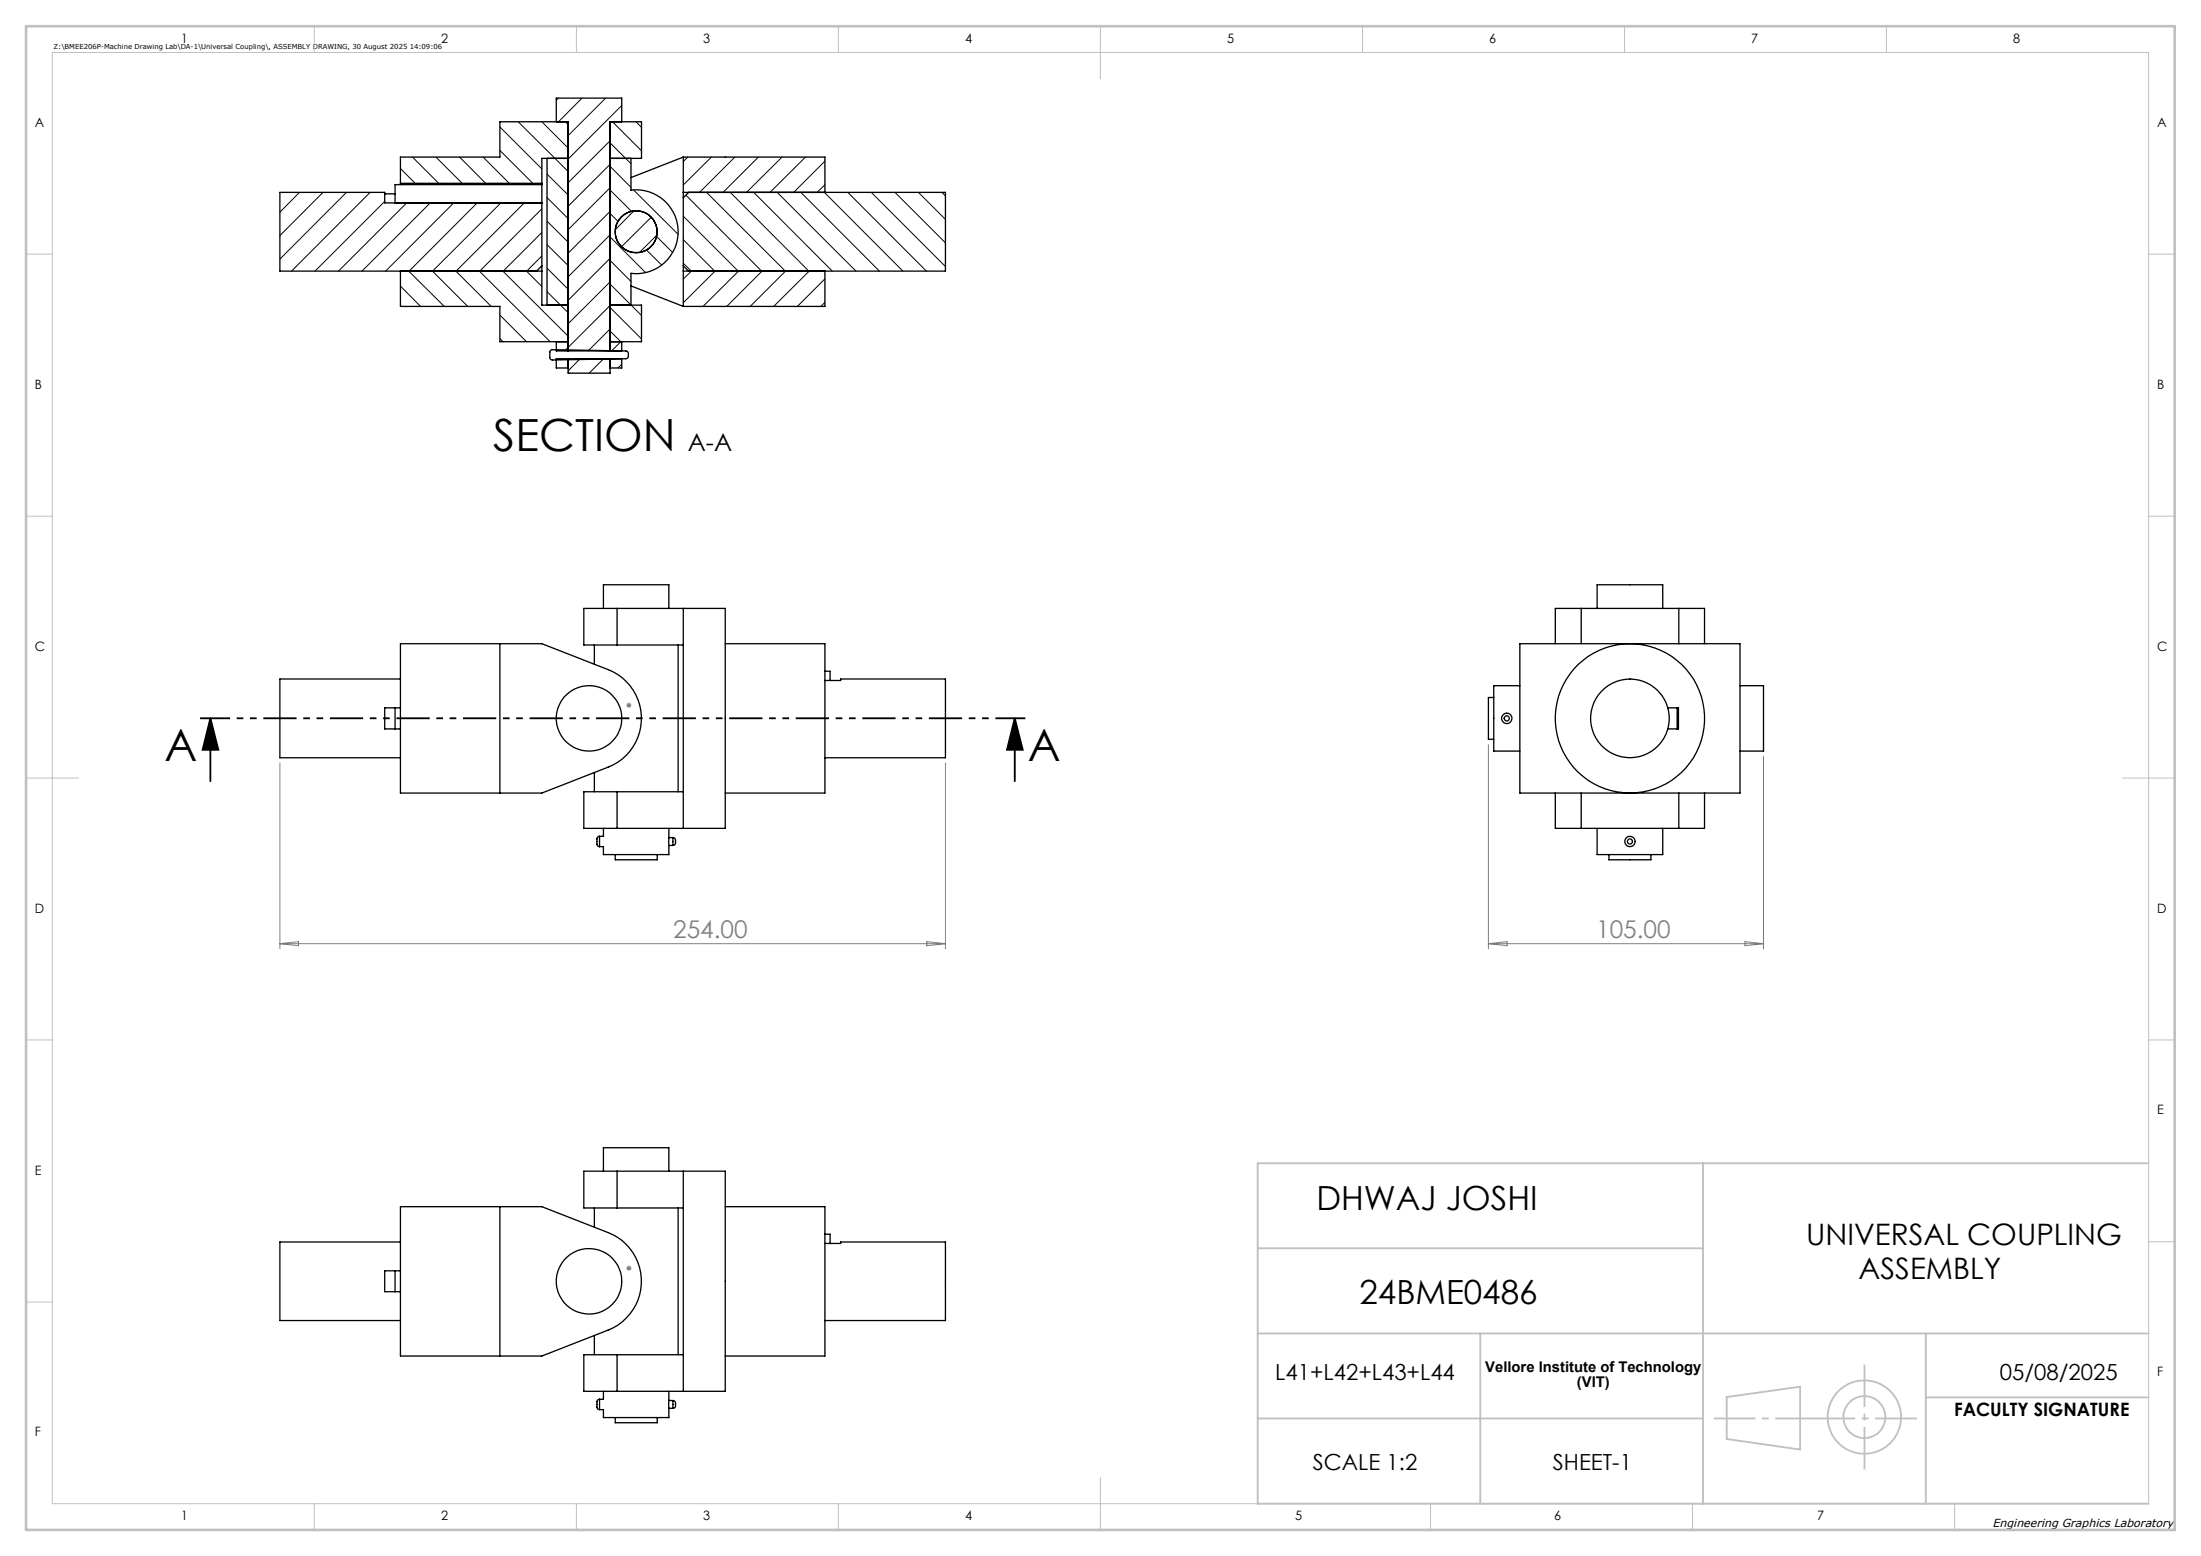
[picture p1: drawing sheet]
<svg xmlns="http://www.w3.org/2000/svg" width="420mm" height="297mm" viewBox="0 0 420 297" stroke-linecap="round" stroke-linejoin="round" font-family="sans-serif">
<g fill="none" stroke="#000" stroke-width=".25">
<path d="M73.4 37h2M76.4 35.2v-5.2h19v-6.8h13v43.8M76.4 35h27M103.4 35.2h-28v3.5M103.4 38.7h-30v-2h-20v15h50M104.4 30.2v28M106.2 23.2v-4.5h12.4v4.5M108.4 30.2h-5v20.5M116.4 30.2h6v-7h-6v43.8M120.4 30.2v6.1a8 8 0 0 1 9 7.9 8 8 0 0 1-9 8v6M130.4 36.7v1M130.4 30v6.7"/>
<path d="M130.4 37.7v13M130.4 36.7h50v15h-50M130.4 30h27v6.7M130.4 30l-10 3.9M131.4 36.7l-1 1M76.4 51.7v6.8h19v6.7h13M103.4 50.7v1M103.4 51.7v6.5h5M103.4 50.7l-1 1M116.4 58.2h6v7h-6M120.4 54.6l10 3.9M130.4 50.7v1"/>
<path d="M130.4 51.7v6.8M130.4 50.7l1 1M157.4 51.7v6.8h-27M105.1 66.9l.3-.2 14 .3a.48 .48 0 0 1 .5 .5v.5a.48 .48 0 0 1-.5 .5l-14 .2a.48 .48 0 0 1-.5-.5v-1.1zM106.2 65.2v1.8h12.4v-1.8M108.4 68.5h.1M108.4 68.5v2.7h8v-2.7M108.4 70.2h-2.2v-1.7h12.4v1.7h-2.2M115.1 116.1v-4.5h12.5v4.5M117.8 116.1h-6.4v7h6.4M117.8 116.1h20.6v42h-20.6M117.8 116.1v7"/>
<path d="M130.4 116.1v42M301.7 116.1h18.7M301.7 116.1h-4.9v6.8M301.7 116.1v6.8M304.8 116.1v-4.5h12.5v4.5M320.4 116.1h4.9v6.8M320.4 116.1v6.8M75.4 135.1v4M76.4 135.1h-3v4h3M76.4 129.6h-23v15h23M76.4 122.9h27l12.6 4.9a10 10 0 0 1 6.4 9.3 10 10 0 0 1-6.4 9.3l-12.6 5h-27zM95.4 122.9v28.5"/>
<path d="M113.4 123.1v3.7M117.8 123.1h12.6M129.4 123.1v28M138.4 122.9h19v28.5h-19M157.4 129.9h3v-.3h20v15h-23M157.4 128.1h1v1.8M285 133.1h-1v8h1M290 130.9h-5v12.5h5M290 122.9h42v28.5h-42zM318.2 135.1h2.1v4h-2.1M320 135.1v4M332 130.9h4.5v12.5h-4.5"/>
<path d="M113.4 147.5v3.6M114.4 159.6a.7 .7 0 0 0-.5 1v.5a.48 .48 0 0 0 .5 .5M114.4 159.6v2M115.1 158.1v1.5h-.7M117.8 151.1h-6.4v7h6.4M117.8 151.1v7M117.8 151.1h12.6M127.6 159.9v1.5M127.6 159.9h.8M127.6 158.1v1.8M128.4 159.9a.87 .87 0 0 1 .4 1.3l-.4 .2M128.4 159.9v1.5"/>
<path d="M296.8 151.4v6.7h4.9M301.7 158.1h18.7M301.7 151.4v6.7M304.8 158.1v5h12.5v-5M320.4 151.4v6.7M325.3 151.4v6.7h-4.9M117.4 163.1v1h8v-1M128.4 161.4h-.8v1.7h-12.5v-1.5h-.7M307 163.1v1h8v-1M76.4 237.1h-23v15h23M76.4 230.3h27l12.6 5a10 10 0 0 1 6.4 9.3 10 10 0 0 1-6.4 9.3l-12.6 4.9h-27zM95.4 230.3v28.5"/>
<path d="M113.4 230.6v3.6M115.1 223.6v-4.5h12.5v4.5M117.8 223.6h-6.4v7h6.4M117.8 223.6h20.6v42h-20.6M117.8 223.6v7M117.8 230.6h12.6M129.4 230.6v28M130.4 223.6v42M138.4 230.3h19v28.5h-19M157.4 237.3h3v-.2h20v15h-23M157.4 235.6h1v1.7M75.4 242.6v4"/>
<path d="M76.4 242.6h-3v4h3M113.4 254.9v3.7M117.8 258.6h-6.4v7h6.4M117.8 258.6v7M117.8 258.6h12.6M114.4 267.1a.67 .67 0 0 0-.5 1v.5a.48 .48 0 0 0 .5 .5M114.4 267.1v2M115.1 265.6v1.5h-.7M117.4 270.6v1h8v-1M127.6 267.3v1.5M127.6 268.8v1.8h-12.5v-1.5h-.7M127.6 265.6v1.7h.8"/>
<path d="M127.6 268.8h.8M128.4 267.3a.84 .84 0 0 1 .5 1.2l-.2 .2-.3 .1M128.4 267.3v1.5"/>
<circle cx="121.4" cy="44.2" r="4"/>
<circle cx="112.4" cy="137.1" r="6.2"/>
<circle cx="287.5" cy="137.1" r=".5"/>
<circle cx="287.5" cy="137.1" r=".98"/>
<circle cx="311" cy="137.1" r="7.5"/>
<circle cx="311" cy="137.1" r="14.2"/>
<circle cx="311" cy="160.6" r=".49"/>
<circle cx="311" cy="160.6" r="1"/>
<circle cx="112.4" cy="244.6" r="6.2"/>
</g>
<g fill="none" stroke="#000" stroke-width=".19">
<path d="M106.6 18.7l-.4 .5M111.1 18.7l-4.5 4.5M115.6 18.7l-7.2 7.2M57.1 36.7l-3.7 3.8M61.6 36.7l-8.2 8.3M66.1 36.7l-12.7 12.8M70.6 36.7l-15 15M73.4 38.4l-13.3 13.3M76.4 32.2l2.8 2.8M77.6 38.7l-13 13M78.7 30l5 5M82.1 38.7l-13 13"/>
<path d="M83.2 30l5 5M86.6 38.7l-13 13M87.7 30l5 5M91.1 38.7l-13 13M92.2 30l5 5M95.4 28.7l6.3 6.3M95.4 24.2l8 8M95.6 38.7l-13.1 13 6.8 6.8M98.9 23.2l9.5 9.5M100 38.7l-13 13 6.7 6.8M103.4 23.2l5 5.1M103.4 39.9l-11.9 11.8"/>
<path d="M104.4 37.7l4 4M104.4 33.2l4 4M107.9 23.2l.5 .6M116.4 27.3l4 4M116.4 36.3l4.1 4.1M116.4 26.9l-8 8M116.4 31.4l-8 8M116.4 35.8l-8 8M116.4 31.7l4 4.1M116.9 23.2l5.5 5.6M118.6 20.1l-10.2 10.3M120.9 36.3l8.5 8.4"/>
<path d="M121.4 23.2l1 1.1M130.9 37.2l14.4 14.5M131.2 30l-.8 .8M134.8 36.7l15.1 15M135.7 30l-5.3 5.3M139.3 36.7l15 15M140.2 30l-6.7 6.7M143.8 36.7l15 15M144.7 30l-6.7 6.7M148.3 36.7l15 15M149.2 30l-6.7 6.7M152.8 36.7l15 15"/>
<path d="M153.7 30l-6.8 6.7M157.3 36.7l15 15M157.4 30.8l-6 5.9M157.4 35.3l-1.5 1.4M161.8 36.7l15 15M166.3 36.7l14.1 14.2M170.8 36.7l9.6 9.7M175.3 36.7l5.1 5.2M179.7 36.7l.7 .7M76.4 54.6l3.9 3.9M78 51.7l6.8 6.8M91.5 51.7l13.5 13.5"/>
<path d="M96 51.7l12.4 12.5M100.5 51.7l2.9 3M103.4 44.4l-7.4 7.3M103.4 48.9l-2.9 2.8M104.4 51.2l4 4M104.4 55.7l4 4M104.4 46.7l4 4M104.4 42.2l4 4M116.4 44.8l-8 8M116.4 53.8l-8 8M116.4 58.3l-8.7 8.7M116.4 58.7l6 6"/>
<path d="M116.4 54.2l4 4M116.4 49.7l4 4M116.4 45.2l6.8 6.8M116.4 40.7l1.5 1.6M116.4 40.4l-8 7.9M116.4 49.3l-8 8M120.4 58.2l2 2M121 40.2l-3.6 3.6M123.4 47.7l2.9 2.9M124.3 41.4l-5.7 5.7M125.3 45.2l3 3M125.3 44.9l-3.3 3.3"/>
<path d="M130.4 50.2l1.5 1.5M130.4 45.8l6 5.9M130.4 41.3l10.5 10.4M131.9 51.7l-1.5 1.6M136.5 51.7l-6.1 6.1M140.9 51.7l-6.7 6.8M145.4 51.7l-6.7 6.8M149.9 51.7l-6.7 6.8M154.4 51.7l-6.8 6.8M157.4 53.2l-5.2 5.3M157.4 57.7l-.8 .8M95.4 64.6l.6 .6"/>
<path d="M95.4 60.1l5.1 5.1M106.2 68.5h.1M110.7 68.5l-2.3 2.3M115.2 68.5l-2.8 2.7M116.4 63.2l2.1 2-1.8 1.8M116.4 62.8l-4.2 4.2M118.6 69.5l-.7 .7"/>
</g>
<path d="M40.1 137.1l1.6 6h-3zM40.1 137.1v12M193.6 137.1l1.6 6h-3zM193.6 137.1v12" fill="none" stroke="#000" stroke-width=".35"/>
<g fill="none" stroke="#c0c0c0" stroke-width=".35">
<path d="M240 238.3h85M325 222v65M410 222h-170v65h170M240 254.5h170M282.5 254.5v32.5M367.5 254.5v32.5M240 270.8h85M329.5 266.7l14-2v12l-14-2zM367.5 266.7h42.5"/>
<circle cx="355.8" cy="270.5" r="7"/>
<circle cx="355.8" cy="270.5" r="4"/>
</g>
<g fill="none" stroke="#808080" stroke-width=".19">
<path d="M119.5 134.6h1M119.7 134.3l.7 .7M120 134.1v1M120.4 134.3l-.7 .7M53.4 145.6v35.5M180.4 145.6v35.5M284 142.1v39M336.5 144.4v36.7M176.8 179.7l3.6 .4-3.6 .4zM333 179.7l3.5 .4-3.5 .4zM53.4 180.1h127M53.4 180.1l3.6-.4v.8z"/>
<path d="M284 180.1h52.5M284 180.1l3.6-.4v.8zM119.5 242.1h1M119.7 241.7l.7 .7M120 241.5v1.1M120.4 241.7l-.7 .7"/>
</g>
<path d="M195.7 137.1h-157.5" fill="none" stroke="#000" stroke-width=".35" stroke-dasharray="6.3 1.3 1.3 1.3 1.3 1.3" stroke-dashoffset=".6" stroke-linecap="butt"/>
<path d="M327 270.8h38.8" fill="none" stroke="#c0c0c0" stroke-width=".35" stroke-dasharray="15.2 1.3 1.3 1.3" stroke-dashoffset="7.3" stroke-linecap="butt"/>
<path d="M355.8 260.5v20" fill="none" stroke="#c0c0c0" stroke-width=".35" stroke-dasharray="15.2 1.3 1.3 1.3" stroke-dashoffset="7.1" stroke-linecap="butt"/>
<g fill="none" stroke="#c0c0c0" stroke-width=".19">
<path d="M10 10h400v277h-400zM60 5v5M110 5v5M160 5v5M210 5v10M260 5v5M310 5v5M360 5v5M5 48.5h5M410 48.5h5M5 98.5h5M410 98.5h5"/>
<path d="M5 148.5h10M405 148.5h10M5 198.5h5M410 198.5h5M410 237h5M5 248.5h5M60 287v5M110 287v5M160 287v5M210 282v10M273 287v5M323 287v5"/>
<path d="M373 287v5"/>
</g>
<path d="M5 5h410v287h-410z" fill="none" stroke="#c0c0c0" stroke-width=".5"/>
<path d="M193.6 137.1l1.6 6h-3zM40.1 137.1l1.6 6h-3z" fill="#000"/>
<g font-size="8.5">
<text x="94.1" y="86">SECTION</text>
<text x="31.4" y="145.3">A</text>
<text x="196.2" y="145.3">A</text>
</g>
<g font-size="6.3">
<text x="251.2" y="231.1">DHWAJ JOSHI</text>
<text x="259.4" y="248.9">24BME0486</text>
</g>
<g font-size="5.6">
<text x="344.7" y="237.6">UNIVERSAL COUPLING</text>
<text x="354.7" y="244.2">ASSEMBLY</text>
</g>
<text font-size="4.7" x="131.3" y="86">A-A</text>
<g font-size="4.7" fill="#808080">
<text x="128.5" y="179.1">254.00</text>
<text x="304.6" y="179.1">105.00</text>
</g>
<g font-size="4.2">
<text x="243.3" y="263.4">L41+L42+L43+L44</text>
<text x="381.6" y="263.4">05/08/2025</text>
<text x="250.5" y="280.5">SCALE 1:2</text>
<text x="296.3" y="280.5">SHEET-1</text>
</g>
<text font-size="3.5" x="372.9" y="270.3">FACULTY SIGNATURE</text>
<g font-size="2.8">
<text x="283.4" y="262">Vellore Institute of Technology</text>
<text x="300.9" y="264.8">(VIT)</text>
</g>
<g font-size="2.5">
<text x="34.6" y="8.2">1</text>
<text x="84.2" y="8.2">2</text>
<text x="134.2" y="8.2">3</text>
<text x="184.2" y="8.2">4</text>
<text x="234.2" y="8.2">5</text>
<text x="284.2" y="8.2">6</text>
<text x="334.2" y="8.2">7</text>
<text x="384.2" y="8.2">8</text>
<text x="6.7" y="24.2">A</text>
<text x="411.7" y="24.2">A</text>
<text x="6.7" y="74.2">B</text>
<text x="411.7" y="74.2">B</text>
<text x="6.7" y="124.2">C</text>
<text x="411.7" y="124.2">C</text>
<text x="6.7" y="174.2">D</text>
<text x="411.7" y="174.2">D</text>
<text x="411.7" y="212.7">E</text>
<text x="6.7" y="224.2">E</text>
<text x="411.7" y="262.7">F</text>
<text x="6.7" y="274.2">F</text>
<text x="34.6" y="290.2">1</text>
<text x="84.2" y="290.2">2</text>
<text x="134.2" y="290.2">3</text>
<text x="184.2" y="290.2">4</text>
<text x="247.2" y="290.2">5</text>
<text x="296.5" y="290.2">6</text>
<text x="346.8" y="290.2">7</text>
</g>
<text font-size="2.2" x="380.2" y="291.4">Engineering Graphics Laboratory</text>
<text font-size="1.3" x="10.2" y="9.3">Z:\BMEE206P-Machine Drawing Lab\DA-1\Universal Coupling\, ASSEMBLY DRAWING, 30 August 2025 14:09:06</text>
</svg>
